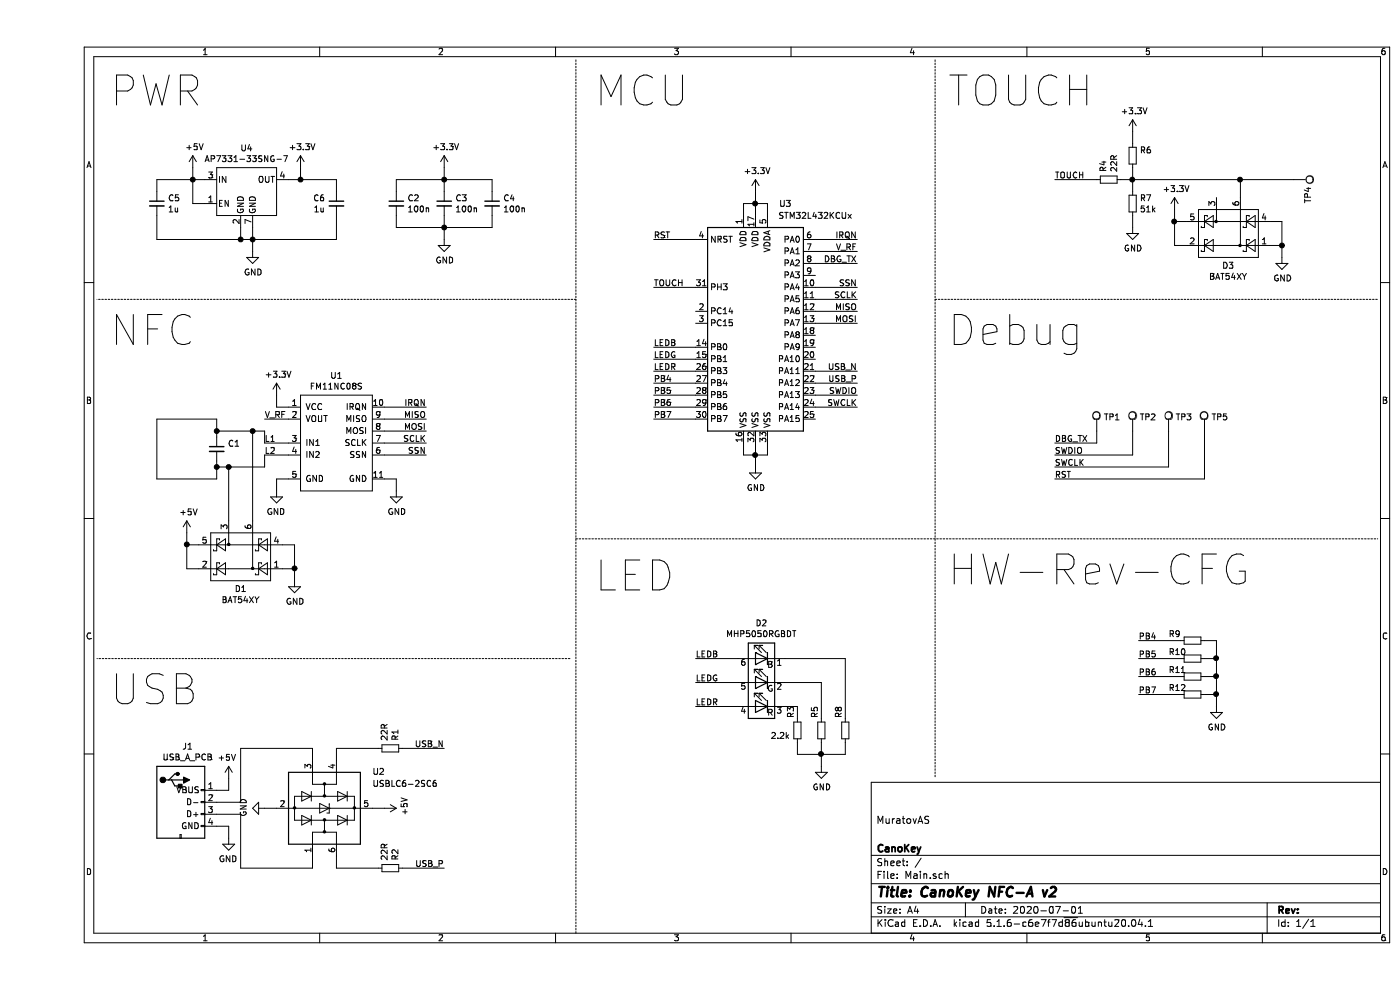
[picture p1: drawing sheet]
EESchema Schematic File Version 4
EELAYER 30 0
EELAYER END
$Descr A4 11693 8268
encoding utf-8
Sheet 1 1
Title "CanoKey NFC-A v2"
Date "2020-07-01"
Rev ""
Comp "CanoKey"
Comment1 ""
Comment2 "MuratovAS"
Comment3 ""
Comment4 ""
$EndDescr
$Comp
L MCU_ST_STM32L4:STM32L432KCUx U3
U 1 1
P 6000 2700
F 0 "U3" H 6250 3700 50  0000 C CNN
F 1 "STM32L432KCUx" H 6500 3600 50  0000 C CNN
F 2 "Package_DFN_QFN:QFN-32-1EP_5x5mm_P0.5mm_EP3.45x3.45mm" H 5600 1800 50  0001 R CNN
F 3 "http://www.st.com/st-web-ui/static/active/en/resource/technical/document/datasheet/DM00257205.pdf" H 6000 2700 50  0001 C CNN
F 4 "C94784" H 6000 2700 50  0001 C CNN "LCSC"
	1    6000 2700
	1    0    0    -1  
$EndComp
$Comp
L MAS_Diode:MHP5050RGBDT D2
U 1 1
P 6050 5700
F 0 "D2" H 6050 6197 50  0000 C CNN
F 1 "MHP5050RGBDT" H 6050 6106 50  0000 C CNN
F 2 "LED_SMD:LED_RGB_5050-6" H 6050 5350 50  0001 C CNN
F 3 "https://datasheet.lcsc.com/szlcsc/1912111437_MEIHUA-MHP5050RGBDT_C409780.pdf" H 6050 5650 50  0001 C CNN
F 4 "C409780" H 6050 5700 50  0001 C CNN "LCSC"
	1    6050 5700
	-1   0    0    -1  
$EndComp
$Comp
L Device:C_Small C1
U 1 1
P 1500 3750
F 0 "C1" H 1592 3796 50  0000 L CNN
F 1 "~" H 1592 3705 50  0000 L CNN
F 2 "Capacitor_SMD:C_0603_1608Metric" H 1500 3750 50  0001 C CNN
F 3 "~" H 1500 3750 50  0001 C CNN
F 4 "~" H 1500 3750 50  0001 C CNN "LCSC"
F 5 "50v" H 1500 3750 50  0001 C CNN "Voltage"
F 6 "x7r" H 1500 3750 50  0001 C CNN "Dielectric"
	1    1500 3750
	1    0    0    -1  
$EndComp
$Comp
L Connector:TestPoint TP1
U 1 1
P 8850 3600
F 0 "TP1" H 8908 3718 50  0000 L CNN
F 1 "TestPoint" H 8908 3627 50  0001 L CNN
F 2 "TestPoint:TestPoint_Pad_D1.0mm" H 9050 3600 50  0001 C CNN
F 3 "~" H 9050 3600 50  0001 C CNN
	1    8850 3600
	1    0    0    -1  
$EndComp
$Comp
L MAS_IC_Interface:FM11NC08S U1
U 1 1
P 2500 3700
F 0 "U1" H 2500 4265 50  0000 C CNN
F 1 "FM11NC08S" H 2500 4174 50  0000 C CNN
F 2 "Package_DFN_QFN:DFN-10-1EP_3x3mm_P0.5mm_EP1.55x2.48mm" H 2500 3000 50  0001 C CIN
F 3 "https://datasheet.lcsc.com/szlcsc/Shanghai-Fudan-Microelectronics-FM11NC08S_C182885.pdf" H 1950 3550 50  0001 C CNN
F 4 "C182885" H 2500 3700 50  0001 C CNN "LCSC"
	1    2500 3700
	1    0    0    -1  
$EndComp
$Comp
L power:GND #PWR0101
U 1 1
P 6000 3900
F 0 "#PWR0101" H 6000 3650 50  0001 C CNN
F 1 "GND" H 6005 3727 50  0000 C CNN
F 2 "" H 6000 3900 50  0001 C CNN
F 3 "" H 6000 3900 50  0001 C CNN
	1    6000 3900
	1    0    0    -1  
$EndComp
$Comp
L power:+3.3V #PWR0102
U 1 1
P 6000 1600
F 0 "#PWR0102" H 6000 1450 50  0001 C CNN
F 1 "+3.3V" H 6015 1773 50  0000 C CNN
F 2 "" H 6000 1600 50  0001 C CNN
F 3 "" H 6000 1600 50  0001 C CNN
	1    6000 1600
	1    0    0    -1  
$EndComp
$Comp
L power:+5V #PWR0103
U 1 1
P 1300 1400
F 0 "#PWR0103" H 1300 1250 50  0001 C CNN
F 1 "+5V" H 1315 1573 50  0000 C CNN
F 2 "" H 1300 1400 50  0001 C CNN
F 3 "" H 1300 1400 50  0001 C CNN
	1    1300 1400
	1    0    0    -1  
$EndComp
$Comp
L Power_Protection:USBLC6-2SC6 U2
U 1 1
P 2400 6750
F 0 "U2" V 2700 7150 50  0000 L CNN
F 1 "USBLC6-2SC6" V 2600 7150 50  0000 L CNN
F 2 "Package_TO_SOT_SMD:SOT-23-6" H 2400 6250 50  0001 C CNN
F 3 "https://www.st.com/resource/en/datasheet/usblc6-2.pdf" H 2600 7100 50  0001 C CNN
F 4 "C7519" V 2400 6750 50  0001 C CNN "LCSC"
	1    2400 6750
	0    1    -1   0   
$EndComp
Text Label 5150 2000 0    50   ~ 0
RST
Text Label 6850 2000 2    50   ~ 0
IRQN
Text Label 6850 2100 2    50   ~ 0
V_RF
Text Label 6850 2200 2    50   ~ 0
DBG_TX
Text Label 6850 2400 2    50   ~ 0
SSN
Text Label 6850 2500 2    50   ~ 0
SCLK
Text Label 6850 2600 2    50   ~ 0
MISO
Text Label 6850 2700 2    50   ~ 0
MOSI
Text Label 6850 3100 2    50   ~ 0
USB_N
Text Label 6850 3400 2    50   ~ 0
SWCLK
Text Label 6850 3300 2    50   ~ 0
SWDIO
Text Label 5150 3200 0    50   ~ 0
PB4
Text Label 5150 3000 0    50   ~ 0
LEDG
Text Label 5150 3400 0    50   ~ 0
PB6
Text Label 5150 3300 0    50   ~ 0
PB5
Text Label 5150 2400 0    50   ~ 0
TOUCH
Text Label 5150 3500 0    50   ~ 0
PB7
Text Label 6850 3200 2    50   ~ 0
USB_P
Text Label 5150 3100 0    50   ~ 0
LEDR
Text Label 5150 2900 0    50   ~ 0
LEDB
Wire Wire Line
	6100 1800 6100 1700
Wire Wire Line
	6100 1700 6000 1700
Wire Wire Line
	5900 1700 5900 1800
Wire Wire Line
	6000 1800 6000 1700
Connection ~ 6000 1700
Wire Wire Line
	6000 1700 5900 1700
Wire Wire Line
	6000 1700 6000 1600
Wire Wire Line
	6100 3700 6100 3800
Wire Wire Line
	6100 3800 6000 3800
Wire Wire Line
	5900 3800 5900 3700
Wire Wire Line
	6000 3700 6000 3800
Connection ~ 6000 3800
Wire Wire Line
	6000 3800 5900 3800
Wire Wire Line
	6000 3800 6000 3900
Wire Wire Line
	5150 2000 5500 2000
Wire Wire Line
	5150 2400 5500 2400
Wire Wire Line
	5150 2900 5500 2900
Wire Wire Line
	5150 3000 5500 3000
Wire Wire Line
	5150 3100 5500 3100
Wire Wire Line
	5150 3200 5500 3200
Wire Wire Line
	5150 3300 5500 3300
Wire Wire Line
	5150 3400 5500 3400
Wire Wire Line
	5150 3500 5500 3500
Wire Wire Line
	6500 3400 6850 3400
Wire Wire Line
	6500 3300 6850 3300
Wire Wire Line
	6500 3200 6850 3200
Wire Wire Line
	6500 3100 6850 3100
Wire Wire Line
	6500 2700 6850 2700
Wire Wire Line
	6500 2600 6850 2600
Wire Wire Line
	6500 2500 6850 2500
Wire Wire Line
	6500 2400 6850 2400
Wire Wire Line
	6500 2200 6850 2200
Wire Wire Line
	6500 2100 6850 2100
Wire Wire Line
	6500 2000 6850 2000
Text Label 8500 3700 0    50   ~ 0
DBG_TX
Wire Wire Line
	8850 3700 8500 3700
Text Label 8500 3900 0    50   ~ 0
SWCLK
Text Label 8500 3800 0    50   ~ 0
SWDIO
$Comp
L Connector:TestPoint TP2
U 1 1
P 9150 3600
F 0 "TP2" H 9208 3718 50  0000 L CNN
F 1 "TestPoint" H 9208 3627 50  0001 L CNN
F 2 "TestPoint:TestPoint_Pad_D1.0mm" H 9350 3600 50  0001 C CNN
F 3 "~" H 9350 3600 50  0001 C CNN
	1    9150 3600
	1    0    0    -1  
$EndComp
$Comp
L Connector:TestPoint TP3
U 1 1
P 9450 3600
F 0 "TP3" H 9508 3718 50  0000 L CNN
F 1 "TestPoint" H 9508 3627 50  0001 L CNN
F 2 "TestPoint:TestPoint_Pad_D1.0mm" H 9650 3600 50  0001 C CNN
F 3 "~" H 9650 3600 50  0001 C CNN
	1    9450 3600
	1    0    0    -1  
$EndComp
Wire Wire Line
	8850 3700 8850 3600
Wire Wire Line
	9150 3800 9150 3600
Wire Wire Line
	8500 3800 9150 3800
Wire Wire Line
	9450 3900 9450 3600
Wire Wire Line
	8500 3900 9450 3900
Text Label 9200 5350 0    50   ~ 0
PB4
Text Label 9200 5650 0    50   ~ 0
PB6
Text Label 9200 5500 0    50   ~ 0
PB5
Text Label 9200 5800 0    50   ~ 0
PB7
Wire Wire Line
	9200 5350 9550 5350
Wire Wire Line
	9200 5800 9550 5800
Text Label 3400 6250 2    50   ~ 0
USB_N
Text Label 3400 7250 2    50   ~ 0
USB_P
Wire Wire Line
	3050 7250 3400 7250
Wire Wire Line
	3050 6250 3400 6250
Text Label 3250 3800 2    50   ~ 0
SSN
Text Label 3250 3700 2    50   ~ 0
SCLK
Text Label 3250 3500 2    50   ~ 0
MISO
Text Label 3250 3600 2    50   ~ 0
MOSI
Wire Wire Line
	2900 3600 3250 3600
Wire Wire Line
	2900 3500 3250 3500
Wire Wire Line
	2900 3700 3250 3700
Wire Wire Line
	2900 3800 3250 3800
Text Label 3250 3400 2    50   ~ 0
IRQN
Wire Wire Line
	2900 3400 3250 3400
$Comp
L power:GND #PWR0104
U 1 1
P 3000 4100
F 0 "#PWR0104" H 3000 3850 50  0001 C CNN
F 1 "GND" H 3005 3927 50  0000 C CNN
F 2 "" H 3000 4100 50  0001 C CNN
F 3 "" H 3000 4100 50  0001 C CNN
	1    3000 4100
	1    0    0    -1  
$EndComp
Wire Wire Line
	3000 4000 3000 4100
Wire Wire Line
	2900 4000 3000 4000
$Comp
L power:GND #PWR0105
U 1 1
P 2000 4100
F 0 "#PWR0105" H 2000 3850 50  0001 C CNN
F 1 "GND" H 2005 3927 50  0000 C CNN
F 2 "" H 2000 4100 50  0001 C CNN
F 3 "" H 2000 4100 50  0001 C CNN
	1    2000 4100
	-1   0    0    -1  
$EndComp
Wire Wire Line
	2000 4000 2000 4100
Wire Wire Line
	2100 4000 2000 4000
Text Label 5500 5500 0    50   ~ 0
LEDB
Wire Wire Line
	5500 5500 5850 5500
$Comp
L Device:R_Small R3
U 1 1
P 6350 6100
F 0 "R3" V 6400 6200 50  0000 L CNN
F 1 "2.2k" H 6409 6055 50  0000 L CNN
F 2 "Resistor_SMD:R_0603_1608Metric" H 6350 6100 50  0001 C CNN
F 3 "~" H 6350 6100 50  0001 C CNN
F 4 "C4190" H 6350 6100 50  0001 C CNN "LCSC"
F 5 "5%" H 6350 6100 50  0001 C CNN "Tolerance"
	1    6350 6100
	-1   0    0    -1  
$EndComp
Wire Wire Line
	6350 5900 6350 6000
Wire Wire Line
	6250 5900 6350 5900
$Comp
L Device:R_Small R7
U 1 1
P 9150 1700
F 0 "R7" H 9209 1746 50  0000 L CNN
F 1 "51k" H 9209 1655 50  0000 L CNN
F 2 "Resistor_SMD:R_0603_1608Metric" H 9150 1700 50  0001 C CNN
F 3 "~" H 9150 1700 50  0001 C CNN
F 4 "C23196" H 9150 1700 50  0001 C CNN "LCSC"
F 5 "5%" H 9150 1700 50  0001 C CNN "Tolerance"
	1    9150 1700
	1    0    0    -1  
$EndComp
$Comp
L Device:R_Small R8
U 1 1
P 6750 6100
F 0 "R8" V 6800 6200 50  0000 L CNN
F 1 "2.2k" H 6809 6055 50  0001 L CNN
F 2 "Resistor_SMD:R_0603_1608Metric" H 6750 6100 50  0001 C CNN
F 3 "~" H 6750 6100 50  0001 C CNN
F 4 "C4190" H 6750 6100 50  0001 C CNN "LCSC"
F 5 "5%" H 6750 6100 50  0001 C CNN "Tolerance"
	1    6750 6100
	-1   0    0    -1  
$EndComp
Wire Wire Line
	6250 5500 6750 5500
Wire Wire Line
	6250 5700 6550 5700
Wire Wire Line
	6550 5700 6550 6000
Wire Wire Line
	6750 5500 6750 6000
$Comp
L power:GND #PWR0106
U 1 1
P 6550 6400
F 0 "#PWR0106" H 6550 6150 50  0001 C CNN
F 1 "GND" H 6555 6227 50  0000 C CNN
F 2 "" H 6550 6400 50  0001 C CNN
F 3 "" H 6550 6400 50  0001 C CNN
	1    6550 6400
	1    0    0    -1  
$EndComp
Wire Wire Line
	6550 6200 6550 6300
Wire Wire Line
	6550 6300 6750 6300
Wire Wire Line
	6750 6300 6750 6200
Wire Wire Line
	6350 6300 6350 6200
Wire Wire Line
	6350 6300 6550 6300
Connection ~ 6550 6300
Wire Wire Line
	6550 6300 6550 6400
$Comp
L Device:R_Small R5
U 1 1
P 6550 6100
F 0 "R5" V 6600 6200 50  0000 L CNN
F 1 "2.2k" H 6609 6055 50  0001 L CNN
F 2 "Resistor_SMD:R_0603_1608Metric" H 6550 6100 50  0001 C CNN
F 3 "~" H 6550 6100 50  0001 C CNN
F 4 "C4190" H 6550 6100 50  0001 C CNN "LCSC"
F 5 "5%" H 6550 6100 50  0001 C CNN "Tolerance"
	1    6550 6100
	-1   0    0    -1  
$EndComp
Wire Wire Line
	2000 3400 2000 3300
Wire Wire Line
	2100 3400 2000 3400
Text Label 1900 3500 0    50   ~ 0
V_RF
$Comp
L power:+3.3V #PWR0107
U 1 1
P 2000 3300
F 0 "#PWR0107" H 2000 3150 50  0001 C CNN
F 1 "+3.3V" H 2015 3473 50  0000 C CNN
F 2 "" H 2000 3300 50  0001 C CNN
F 3 "" H 2000 3300 50  0001 C CNN
	1    2000 3300
	1    0    0    -1  
$EndComp
Wire Wire Line
	2100 3500 1900 3500
Text Label 1900 3700 0    50   ~ 0
L1
Text Label 1900 3800 0    50   ~ 0
L2
$Comp
L Device:C_Small C3
U 1 1
P 3400 1700
F 0 "C3" H 3492 1746 50  0000 L CNN
F 1 "100n" H 3492 1655 50  0000 L CNN
F 2 "Capacitor_SMD:C_0603_1608Metric" H 3400 1700 50  0001 C CNN
F 3 "~" H 3400 1700 50  0001 C CNN
F 4 "C14663" H 3400 1700 50  0001 C CNN "LCSC"
F 5 "50v" H 3400 1700 50  0001 C CNN "Voltage"
F 6 "x7r" H 3400 1700 50  0001 C CNN "Dielectric"
	1    3400 1700
	1    0    0    -1  
$EndComp
$Comp
L Device:C_Small C2
U 1 1
P 3000 1700
F 0 "C2" H 3092 1746 50  0000 L CNN
F 1 "100n" H 3092 1655 50  0000 L CNN
F 2 "Capacitor_SMD:C_0603_1608Metric" H 3000 1700 50  0001 C CNN
F 3 "~" H 3000 1700 50  0001 C CNN
F 4 "C14663" H 3000 1700 50  0001 C CNN "LCSC"
F 5 "50v" H 3000 1700 50  0001 C CNN "Voltage"
F 6 "x7r" H 3000 1700 50  0001 C CNN "Dielectric"
	1    3000 1700
	1    0    0    -1  
$EndComp
$Comp
L Device:C_Small C4
U 1 1
P 3800 1700
F 0 "C4" H 3892 1746 50  0000 L CNN
F 1 "100n" H 3892 1655 50  0000 L CNN
F 2 "Capacitor_SMD:C_0603_1608Metric" H 3800 1700 50  0001 C CNN
F 3 "~" H 3800 1700 50  0001 C CNN
F 4 "C14663" H 3800 1700 50  0001 C CNN "LCSC"
F 5 "50v" H 3800 1700 50  0001 C CNN "Voltage"
F 6 "x7r" H 3800 1700 50  0001 C CNN "Dielectric"
	1    3800 1700
	1    0    0    -1  
$EndComp
$Comp
L power:+3.3V #PWR0108
U 1 1
P 3400 1400
F 0 "#PWR0108" H 3400 1250 50  0001 C CNN
F 1 "+3.3V" H 3415 1573 50  0000 C CNN
F 2 "" H 3400 1400 50  0001 C CNN
F 3 "" H 3400 1400 50  0001 C CNN
	1    3400 1400
	1    0    0    -1  
$EndComp
Wire Wire Line
	3400 1400 3400 1500
Wire Wire Line
	3400 1600 3400 1500
Wire Wire Line
	3400 1500 3000 1500
Wire Wire Line
	3000 1500 3000 1600
Wire Wire Line
	3400 1500 3800 1500
Wire Wire Line
	3800 1500 3800 1600
Connection ~ 3400 1500
Wire Wire Line
	3400 2000 3400 1900
Wire Wire Line
	3400 1800 3400 1900
Wire Wire Line
	3400 1900 3800 1900
Wire Wire Line
	3800 1900 3800 1800
Wire Wire Line
	3400 1900 3000 1900
Wire Wire Line
	3000 1900 3000 1800
Connection ~ 3400 1900
$Comp
L power:GND #PWR0109
U 1 1
P 3400 2000
F 0 "#PWR0109" H 3400 1750 50  0001 C CNN
F 1 "GND" H 3405 1827 50  0000 C CNN
F 2 "" H 3400 2000 50  0001 C CNN
F 3 "" H 3400 2000 50  0001 C CNN
	1    3400 2000
	1    0    0    -1  
$EndComp
Wire Wire Line
	1300 1500 1400 1500
Wire Wire Line
	1300 1400 1300 1500
Wire Wire Line
	1400 1700 1300 1700
Wire Wire Line
	1300 1700 1300 1500
Connection ~ 1300 1500
Wire Wire Line
	2200 1500 2100 1500
Wire Wire Line
	2200 1400 2200 1500
$Comp
L power:+3.3V #PWR0110
U 1 1
P 2200 1400
F 0 "#PWR0110" H 2200 1250 50  0001 C CNN
F 1 "+3.3V" H 2215 1573 50  0000 C CNN
F 2 "" H 2200 1400 50  0001 C CNN
F 3 "" H 2200 1400 50  0001 C CNN
	1    2200 1400
	1    0    0    -1  
$EndComp
$Comp
L power:GND #PWR0111
U 1 1
P 1800 2100
F 0 "#PWR0111" H 1800 1850 50  0001 C CNN
F 1 "GND" H 1805 1927 50  0000 C CNN
F 2 "" H 1800 2100 50  0001 C CNN
F 3 "" H 1800 2100 50  0001 C CNN
	1    1800 2100
	1    0    0    -1  
$EndComp
Wire Wire Line
	1700 2000 1700 1900
Wire Wire Line
	1800 1900 1800 2000
Connection ~ 1800 2000
Wire Wire Line
	1800 2000 1700 2000
Wire Wire Line
	1800 2000 1800 2100
$Comp
L MAS_IC_PowerSupply:AP7331-33SNG-7 U4
U 1 1
P 1700 1600
F 0 "U4" H 1750 1965 50  0000 C CNN
F 1 "AP7331-33SNG-7" H 1750 1874 50  0000 C CNN
F 2 "MAS_Package_nostd:UDFN-6-1EP_2x2mm_P0.65mm_EP0.9x1.65mm" H 1700 1925 50  0001 C CIN
F 3 "" H 1700 1600 50  0001 C CNN
F 4 "C150446" H 1700 1600 50  0001 C CNN "LCSC"
	1    1700 1600
	1    0    0    -1  
$EndComp
$Comp
L Device:C_Small C5
U 1 1
P 1000 1700
F 0 "C5" H 1092 1746 50  0000 L CNN
F 1 "1u" H 1092 1655 50  0000 L CNN
F 2 "Capacitor_SMD:C_0603_1608Metric" H 1000 1700 50  0001 C CNN
F 3 "~" H 1000 1700 50  0001 C CNN
F 4 "C15849" H 1000 1700 50  0001 C CNN "LCSC"
F 5 "25v" H 1000 1700 50  0001 C CNN "Voltage"
F 6 "x5r" H 1000 1700 50  0001 C CNN "Dielectric"
	1    1000 1700
	1    0    0    -1  
$EndComp
Wire Wire Line
	1300 1500 1000 1500
Wire Wire Line
	1000 1500 1000 1600
Wire Wire Line
	1700 2000 1000 2000
Wire Wire Line
	1000 2000 1000 1800
Connection ~ 1700 2000
$Comp
L Device:C_Small C6
U 1 1
P 2500 1700
F 0 "C6" H 2592 1746 50  0000 L CNN
F 1 "1u" H 2592 1655 50  0000 L CNN
F 2 "Capacitor_SMD:C_0603_1608Metric" H 2500 1700 50  0001 C CNN
F 3 "~" H 2500 1700 50  0001 C CNN
F 4 "C15849" H 2500 1700 50  0001 C CNN "LCSC"
F 5 "25v" H 2500 1700 50  0001 C CNN "Voltage"
F 6 "x5r" H 2500 1700 50  0001 C CNN "Dielectric"
	1    2500 1700
	-1   0    0    -1  
$EndComp
Wire Wire Line
	2200 1500 2500 1500
Wire Wire Line
	2500 1500 2500 1600
Wire Wire Line
	1800 2000 2500 2000
Wire Wire Line
	2500 2000 2500 1800
Connection ~ 2200 1500
Text Label 8500 1500 0    50   ~ 0
TOUCH
Wire Wire Line
	8500 1500 8850 1500
Wire Wire Line
	9150 1600 9150 1500
$Comp
L power:GND #PWR0112
U 1 1
P 9150 1900
F 0 "#PWR0112" H 9150 1650 50  0001 C CNN
F 1 "GND" H 9155 1727 50  0000 C CNN
F 2 "" H 9150 1900 50  0001 C CNN
F 3 "" H 9150 1900 50  0001 C CNN
	1    9150 1900
	1    0    0    -1  
$EndComp
Wire Wire Line
	9150 1800 9150 1900
$Comp
L Device:R_Small R6
U 1 1
P 9150 1300
F 0 "R6" H 9209 1346 50  0000 L CNN
F 1 "~" H 9209 1255 50  0000 L CNN
F 2 "Resistor_SMD:R_0603_1608Metric" H 9150 1300 50  0001 C CNN
F 3 "~" H 9150 1300 50  0001 C CNN
F 4 "" H 9150 1300 50  0001 C CNN "LCSC"
F 5 "5%" H 9150 1300 50  0001 C CNN "Tolerance"
	1    9150 1300
	1    0    0    -1  
$EndComp
Wire Wire Line
	9150 1400 9150 1500
Connection ~ 9150 1500
Wire Wire Line
	9150 1100 9150 1200
$Comp
L power:+3.3V #PWR0113
U 1 1
P 9150 1100
F 0 "#PWR0113" H 9150 950 50  0001 C CNN
F 1 "+3.3V" H 9165 1273 50  0000 C CNN
F 2 "" H 9150 1100 50  0001 C CNN
F 3 "" H 9150 1100 50  0001 C CNN
	1    9150 1100
	1    0    0    -1  
$EndComp
$Comp
L power:GND #PWR0114
U 1 1
P 2150 4850
F 0 "#PWR0114" H 2150 4600 50  0001 C CNN
F 1 "GND" H 2155 4677 50  0000 C CNN
F 2 "" H 2150 4850 50  0001 C CNN
F 3 "" H 2150 4850 50  0001 C CNN
	1    2150 4850
	1    0    0    -1  
$EndComp
Wire Wire Line
	2150 4750 2150 4850
Wire Wire Line
	1500 3500 1500 3600
$Comp
L Connector:TestPoint TP4
U 1 1
P 10500 1500
F 0 "TP4" H 10558 1618 50  0000 L CNN
F 1 "TestPoint" H 10558 1527 50  0001 L CNN
F 2 "TestPoint:TestPoint_Pad_D4.0mm" H 10700 1500 50  0001 C CNN
F 3 "~" H 10700 1500 50  0001 C CNN
	1    10500 1500
	0    1    1    0   
$EndComp
$Comp
L Device:R_Small R1
U 1 1
P 2950 6250
F 0 "R1" H 3009 6296 50  0000 L CNN
F 1 "22R" H 3009 6205 50  0000 L CNN
F 2 "Resistor_SMD:R_0603_1608Metric" H 2950 6250 50  0001 C CNN
F 3 "~" H 2950 6250 50  0001 C CNN
F 4 "C23345" H 2950 6250 50  0001 C CNN "LCSC"
F 5 "5%" H 2950 6250 50  0001 C CNN "Tolerance"
	1    2950 6250
	0    1    -1   0   
$EndComp
$Comp
L Device:R_Small R2
U 1 1
P 2950 7250
F 0 "R2" H 3009 7296 50  0000 L CNN
F 1 "22R" H 3009 7205 50  0000 L CNN
F 2 "Resistor_SMD:R_0603_1608Metric" H 2950 7250 50  0001 C CNN
F 3 "~" H 2950 7250 50  0001 C CNN
F 4 "C23345" H 2950 7250 50  0001 C CNN "LCSC"
F 5 "5%" H 2950 7250 50  0001 C CNN "Tolerance"
	1    2950 7250
	0    1    -1   0   
$EndComp
Wire Wire Line
	2850 6250 2500 6250
Wire Wire Line
	2500 6250 2500 6350
Wire Wire Line
	2500 7150 2500 7250
Wire Wire Line
	2500 7250 2850 7250
Wire Wire Line
	2800 6750 2900 6750
$Comp
L power:GND #PWR0115
U 1 1
P 1900 6750
F 0 "#PWR0115" H 1900 6500 50  0001 C CNN
F 1 "GND" H 1905 6577 50  0000 C CNN
F 2 "" H 1900 6750 50  0001 C CNN
F 3 "" H 1900 6750 50  0001 C CNN
	1    1900 6750
	0    1    -1   0   
$EndComp
Wire Wire Line
	2000 6750 1900 6750
$Comp
L Device:R_Small R4
U 1 1
P 8950 1500
F 0 "R4" H 9009 1546 50  0000 L CNN
F 1 "22R" H 9009 1455 50  0000 L CNN
F 2 "Resistor_SMD:R_0603_1608Metric" H 8950 1500 50  0001 C CNN
F 3 "~" H 8950 1500 50  0001 C CNN
F 4 "C23345" H 8950 1500 50  0001 C CNN "LCSC"
F 5 "5%" H 8950 1500 50  0001 C CNN "Tolerance"
	1    8950 1500
	0    -1   -1   0   
$EndComp
Wire Wire Line
	2300 6250 2300 6350
Wire Wire Line
	2300 7250 2300 7150
$Comp
L power:+5V #PWR0116
U 1 1
P 2900 6750
F 0 "#PWR0116" H 2900 6600 50  0001 C CNN
F 1 "+5V" H 2915 6923 50  0000 C CNN
F 2 "" H 2900 6750 50  0001 C CNN
F 3 "" H 2900 6750 50  0001 C CNN
	1    2900 6750
	0    1    -1   0   
$EndComp
$Comp
L power:+5V #PWR0117
U 1 1
P 1600 6500
F 0 "#PWR0117" H 1600 6350 50  0001 C CNN
F 1 "+5V" H 1615 6673 50  0000 C CNN
F 2 "" H 1600 6500 50  0001 C CNN
F 3 "" H 1600 6500 50  0001 C CNN
	1    1600 6500
	-1   0    0    -1  
$EndComp
$Comp
L power:GND #PWR0118
U 1 1
P 1600 7000
F 0 "#PWR0118" H 1600 6750 50  0001 C CNN
F 1 "GND" H 1605 6827 50  0000 C CNN
F 2 "" H 1600 7000 50  0001 C CNN
F 3 "" H 1600 7000 50  0001 C CNN
	1    1600 7000
	-1   0    0    -1  
$EndComp
Wire Wire Line
	9150 1500 9050 1500
$Comp
L MAS_Diode:BAT54XY D1
U 1 1
P 1350 4550
F 0 "D1" V 977 4200 50  0000 C CNN
F 1 "BAT54XY" V 886 4200 50  0000 C CNN
F 2 "Package_TO_SOT_SMD:SOT-363_SC-70-6" V 950 3550 50  0001 L CNN
F 3 "https://assets.nexperia.com/documents/data-sheet/BAT54XY.pdf" V 1350 4030 50  0001 C CNN
F 4 "C282367" V 1350 4550 50  0001 C CNN "LCSC"
	1    1350 4550
	0    -1   -1   0   
$EndComp
Wire Wire Line
	2150 4550 2050 4550
Wire Wire Line
	2150 4750 2050 4750
Wire Wire Line
	1250 4550 1250 4450
Wire Wire Line
	1250 4550 1350 4550
Wire Wire Line
	1250 4750 1350 4750
$Comp
L power:+5V #PWR0119
U 1 1
P 1250 4450
F 0 "#PWR0119" H 1250 4300 50  0001 C CNN
F 1 "+5V" H 1265 4623 50  0000 C CNN
F 2 "" H 1250 4450 50  0001 C CNN
F 3 "" H 1250 4450 50  0001 C CNN
	1    1250 4450
	1    0    0    -1  
$EndComp
Wire Wire Line
	1000 3500 1000 4000
Wire Wire Line
	1500 3850 1500 3900
Wire Wire Line
	1000 3500 1500 3500
Wire Wire Line
	1000 4000 1500 4000
Wire Wire Line
	1900 3700 1900 3600
Wire Wire Line
	1900 3700 2100 3700
Connection ~ 1500 3600
Wire Wire Line
	1500 3600 1500 3650
Wire Wire Line
	1900 3900 1900 3800
Wire Wire Line
	1900 3800 2100 3800
Connection ~ 1500 3900
Wire Wire Line
	1500 3900 1500 4000
Wire Wire Line
	1500 3600 1800 3600
Wire Wire Line
	1500 3900 1600 3900
Wire Wire Line
	1600 4350 1600 3900
Connection ~ 1600 3900
Wire Wire Line
	1600 3900 1900 3900
Wire Wire Line
	1800 4350 1800 3600
Connection ~ 1800 3600
Wire Wire Line
	1800 3600 1900 3600
Connection ~ 1250 4550
Wire Wire Line
	1250 4550 1250 4750
Wire Wire Line
	2150 4550 2150 4750
Connection ~ 2150 4750
$Comp
L power:GND #PWR0120
U 1 1
P 10400 2150
F 0 "#PWR0120" H 10400 1900 50  0001 C CNN
F 1 "GND" H 10405 1977 50  0000 C CNN
F 2 "" H 10400 2150 50  0001 C CNN
F 3 "" H 10400 2150 50  0001 C CNN
	1    10400 2150
	1    0    0    -1  
$EndComp
Wire Wire Line
	10400 2050 10400 2150
Wire Wire Line
	10400 1850 10300 1850
Wire Wire Line
	10400 2050 10300 2050
Wire Wire Line
	9500 1850 9500 1750
Wire Wire Line
	9500 1850 9600 1850
Wire Wire Line
	9500 2050 9600 2050
Connection ~ 9500 1850
Wire Wire Line
	9500 1850 9500 2050
Wire Wire Line
	10400 1850 10400 2050
Connection ~ 10400 2050
$Comp
L power:+3.3V #PWR0121
U 1 1
P 9500 1750
F 0 "#PWR0121" H 9500 1600 50  0001 C CNN
F 1 "+3.3V" H 9515 1923 50  0000 C CNN
F 2 "" H 9500 1750 50  0001 C CNN
F 3 "" H 9500 1750 50  0001 C CNN
	1    9500 1750
	1    0    0    -1  
$EndComp
$Comp
L MAS_Diode:BAT54XY D3
U 1 1
P 9600 1850
F 0 "D3" V 9227 1500 50  0000 C CNN
F 1 "BAT54XY" V 9136 1500 50  0000 C CNN
F 2 "Package_TO_SOT_SMD:SOT-363_SC-70-6" V 9200 850 50  0001 L CNN
F 3 "https://assets.nexperia.com/documents/data-sheet/BAT54XY.pdf" V 9600 1330 50  0001 C CNN
F 4 "C282367" V 9600 1850 50  0001 C CNN "LCSC"
	1    9600 1850
	0    -1   -1   0   
$EndComp
Wire Wire Line
	10050 1650 10050 1500
Wire Wire Line
	10050 1500 10500 1500
Connection ~ 10050 1500
Wire Wire Line
	9200 5500 9550 5500
Wire Wire Line
	9200 5650 9550 5650
Wire Wire Line
	9750 5350 9850 5350
Wire Wire Line
	9850 5350 9850 5500
Wire Wire Line
	9850 5800 9750 5800
Wire Wire Line
	9750 5650 9850 5650
Connection ~ 9850 5650
Wire Wire Line
	9850 5650 9850 5800
Wire Wire Line
	9750 5500 9850 5500
Connection ~ 9850 5500
Wire Wire Line
	9850 5500 9850 5650
$Comp
L power:GND #PWR0122
U 1 1
P 9850 5900
F 0 "#PWR0122" H 9850 5650 50  0001 C CNN
F 1 "GND" H 9855 5727 50  0000 C CNN
F 2 "" H 9850 5900 50  0001 C CNN
F 3 "" H 9850 5900 50  0001 C CNN
	1    9850 5900
	1    0    0    -1  
$EndComp
Wire Wire Line
	9850 5800 9850 5900
Connection ~ 9850 5800
$Comp
L MAS_Connectors:USB_A_PCB J1
U 1 1
P 1200 6700
F 0 "J1" H 1257 7167 50  0000 C CNN
F 1 "USB_A_PCB" H 1257 7076 50  0000 C CNN
F 2 "MAS_Package_nostd:USB_A_PCB" H 1350 6650 50  0001 C CNN
F 3 "~" H 1350 6650 50  0001 C CNN
	1    1200 6700
	1    0    0    -1  
$EndComp
Wire Wire Line
	1500 6600 1600 6600
Wire Wire Line
	1600 6600 1600 6500
Wire Wire Line
	1500 6900 1600 6900
Wire Wire Line
	1600 6900 1600 7000
Wire Wire Line
	1500 6700 1700 6700
Wire Wire Line
	1700 6700 1700 6250
Wire Wire Line
	1700 6250 2300 6250
Wire Wire Line
	1500 6800 1700 6800
Wire Wire Line
	1700 6800 1700 7250
Wire Wire Line
	1700 7250 2300 7250
$Comp
L Device:R_Small R9
U 1 1
P 9650 5350
F 0 "R9" V 9700 5150 50  0000 L CNN
F 1 "~" V 9700 5450 50  0000 L CNN
F 2 "Resistor_SMD:R_0603_1608Metric" H 9650 5350 50  0001 C CNN
F 3 "~" H 9650 5350 50  0001 C CNN
F 4 "" H 9650 5350 50  0001 C CNN "LCSC"
F 5 "5%" H 9650 5350 50  0001 C CNN "Tolerance"
	1    9650 5350
	0    1    -1   0   
$EndComp
$Comp
L Device:R_Small R10
U 1 1
P 9650 5500
F 0 "R10" V 9700 5300 50  0000 L CNN
F 1 "~" V 9700 5600 50  0000 L CNN
F 2 "Resistor_SMD:R_0603_1608Metric" H 9650 5500 50  0001 C CNN
F 3 "~" H 9650 5500 50  0001 C CNN
F 4 "" H 9650 5500 50  0001 C CNN "LCSC"
F 5 "5%" H 9650 5500 50  0001 C CNN "Tolerance"
	1    9650 5500
	0    1    -1   0   
$EndComp
$Comp
L Device:R_Small R11
U 1 1
P 9650 5650
F 0 "R11" V 9700 5450 50  0000 L CNN
F 1 "~" V 9700 5750 50  0000 L CNN
F 2 "Resistor_SMD:R_0603_1608Metric" H 9650 5650 50  0001 C CNN
F 3 "~" H 9650 5650 50  0001 C CNN
F 4 "" H 9650 5650 50  0001 C CNN "LCSC"
F 5 "5%" H 9650 5650 50  0001 C CNN "Tolerance"
	1    9650 5650
	0    1    -1   0   
$EndComp
$Comp
L Device:R_Small R12
U 1 1
P 9650 5800
F 0 "R12" V 9700 5600 50  0000 L CNN
F 1 "~" V 9700 5900 50  0000 L CNN
F 2 "Resistor_SMD:R_0603_1608Metric" H 9650 5800 50  0001 C CNN
F 3 "~" H 9650 5800 50  0001 C CNN
F 4 "" H 9650 5800 50  0001 C CNN "LCSC"
F 5 "5%" H 9650 5800 50  0001 C CNN "Tolerance"
	1    9650 5800
	0    1    -1   0   
$EndComp
Text Label 8500 4000 0    50   ~ 0
RST
$Comp
L Connector:TestPoint TP5
U 1 1
P 9750 3600
F 0 "TP5" H 9808 3718 50  0000 L CNN
F 1 "TestPoint" H 9808 3627 50  0001 L CNN
F 2 "TestPoint:TestPoint_Pad_D1.0mm" H 9950 3600 50  0001 C CNN
F 3 "~" H 9950 3600 50  0001 C CNN
	1    9750 3600
	1    0    0    -1  
$EndComp
Wire Wire Line
	8500 4000 9750 4000
Wire Wire Line
	9750 3600 9750 4000
Wire Wire Line
	5500 5900 5850 5900
Text Label 5500 5900 0    50   ~ 0
LEDR
Wire Wire Line
	5500 5700 5850 5700
Text Label 5500 5700 0    50   ~ 0
LEDG
Wire Wire Line
	9150 1500 10050 1500
Wire Notes Line
	4500 500  4500 7800
Wire Notes Line
	7500 500  7500 6500
Wire Notes Line
	7500 2500 11200 2500
Wire Notes Line
	4500 4500 11200 4500
Wire Notes Line
	4500 2500 500  2500
Wire Notes Line
	4450 5500 500  5500
Text Notes 7600 4900 0    250  ~ 0
HW-Rev-CFG
Text Notes 7600 2900 0    250  ~ 0
Debug
Text Notes 7600 900  0    250  ~ 0
TOUCH
Text Notes 4650 4950 0    250  ~ 0
LED\n
Text Notes 600  5900 0    250  ~ 0
USB
Text Notes 600  2900 0    250  ~ 0
NFC
Text Notes 600  900  0    250  ~ 0
PWR\n
Text Notes 4650 900  0    250  ~ 0
MCU
$EndSCHEMATC
